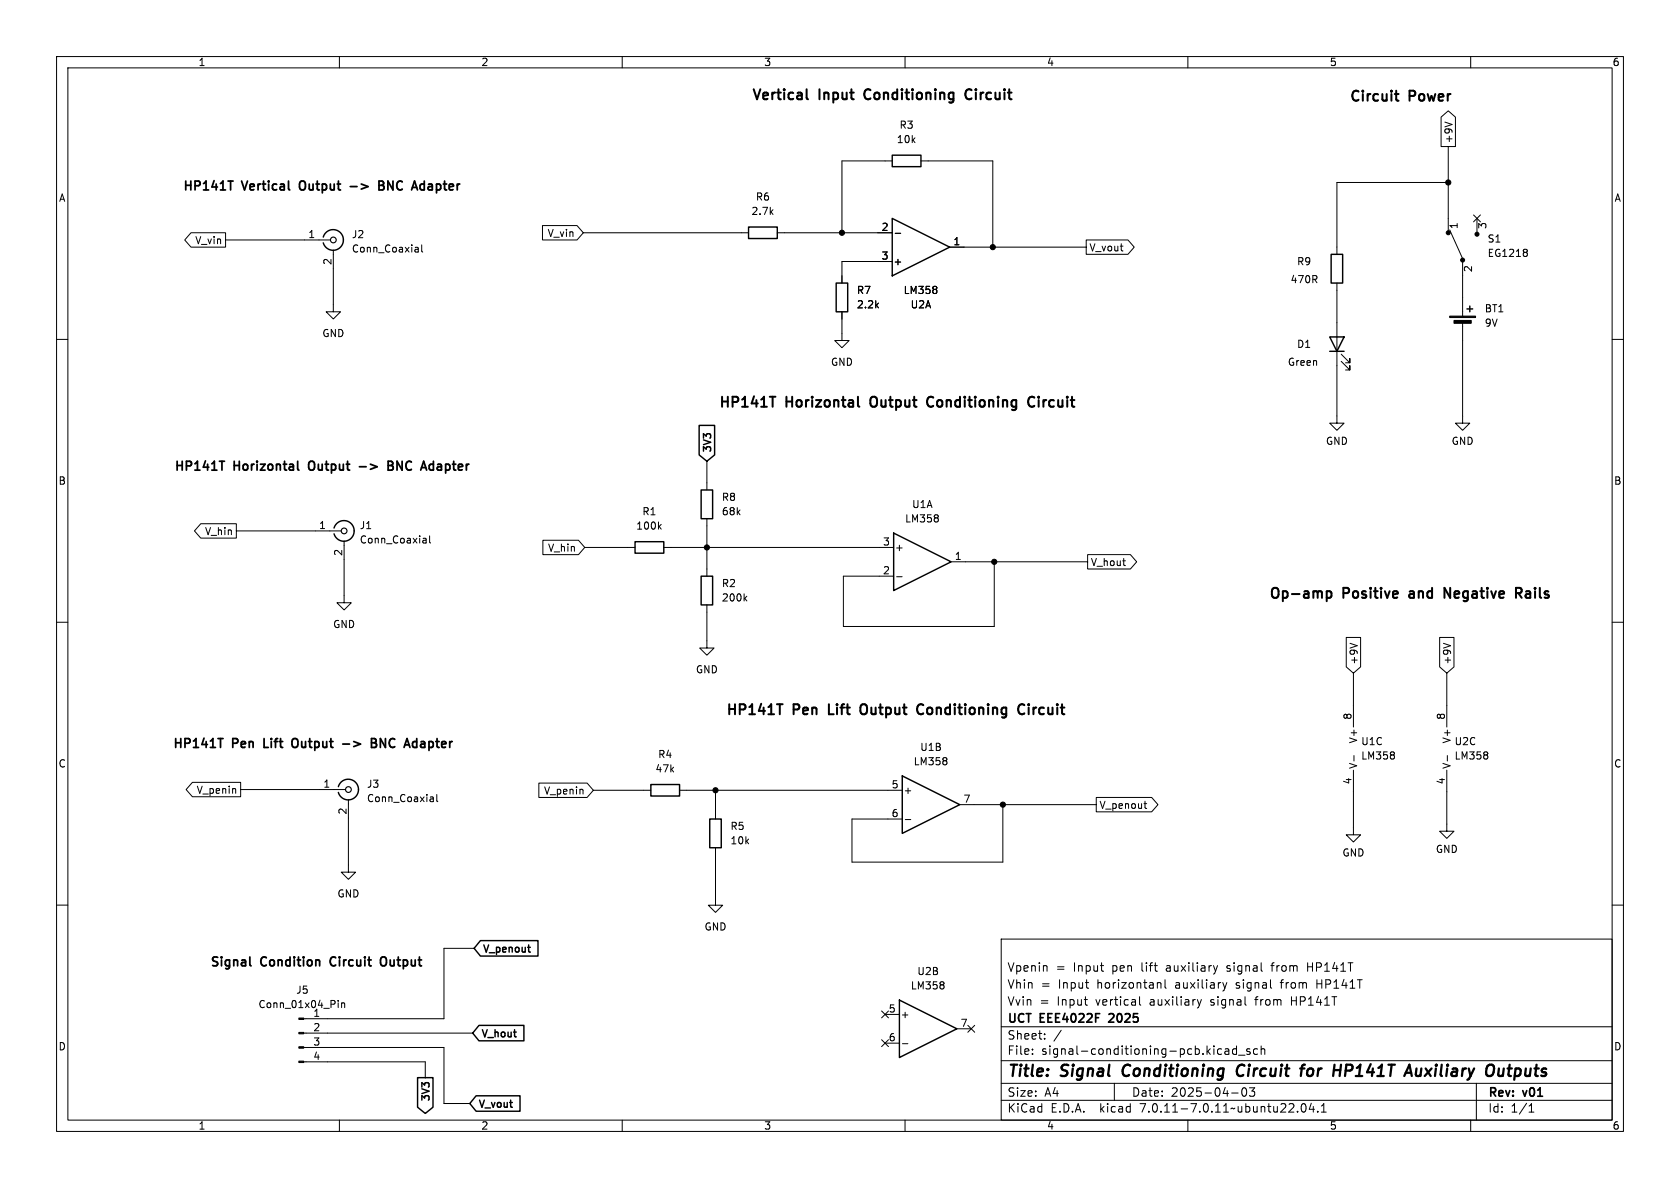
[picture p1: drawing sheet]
(kicad_sch (version 20230121) (generator eeschema)

 (paper "A4")

 (title_block
  (title "Signal Conditioning Circuit for HP141T Auxiliary Outputs")
  (date "2025-04-03")
  (rev "v01")
  (company "UCT EEE4022F 2025")
  (comment 1 "Vvin = Input vertical auxiliary signal from HP141T")
  (comment 2 "Vhin = Input horizontanl auxiliary signal from HP141T")
  (comment 3 "Vpenin = Input pen lift auxiliary signal from HP141T"))

 (lib_symbols
  (symbol "Amplifier_Operational:LM358" (pin_names (offset 0.127)) (in_bom yes) (on_board yes)
   (property "Reference" "U" (at 0 5.08 0) (effects (font (size 1.27 1.27)) (justify left)))
   (property "Value" "LM358" (at 0 -5.08 0) (effects (font (size 1.27 1.27)) (justify left)))
   (property "Footprint" "" (at 0 0 0) (effects (font (size 1.27 1.27)) hide))
   (property "Datasheet" "http://www.ti.com/lit/ds/symlink/lm2904-n.pdf" (at 0 0 0) (effects (font (size 1.27 1.27)) hide))
   (property "ki_locked" "" (at 0 0 0) (effects (font (size 1.27 1.27))))
   (symbol "LM358_1_1"
    (polyline (pts (xy -5.08 5.08) (xy 5.08 0) (xy -5.08 -5.08) (xy -5.08 5.08)) (stroke (width 0.254) (type default)) (fill (type background)))
    (pin output line (at 7.62 0 180) (length 2.54) (name "~" (effects (font (size 1.27 1.27)))) (number "1" (effects (font (size 1.27 1.27)))))
    (pin input line (at -7.62 -2.54 0) (length 2.54) (name "-" (effects (font (size 1.27 1.27)))) (number "2" (effects (font (size 1.27 1.27)))))
    (pin input line (at -7.62 2.54 0) (length 2.54) (name "+" (effects (font (size 1.27 1.27)))) (number "3" (effects (font (size 1.27 1.27))))))
   (symbol "LM358_2_1"
    (polyline (pts (xy -5.08 5.08) (xy 5.08 0) (xy -5.08 -5.08) (xy -5.08 5.08)) (stroke (width 0.254) (type default)) (fill (type background)))
    (pin input line (at -7.62 2.54 0) (length 2.54) (name "+" (effects (font (size 1.27 1.27)))) (number "5" (effects (font (size 1.27 1.27)))))
    (pin input line (at -7.62 -2.54 0) (length 2.54) (name "-" (effects (font (size 1.27 1.27)))) (number "6" (effects (font (size 1.27 1.27)))))
    (pin output line (at 7.62 0 180) (length 2.54) (name "~" (effects (font (size 1.27 1.27)))) (number "7" (effects (font (size 1.27 1.27))))))
   (symbol "LM358_3_1"
    (pin power_in line (at -2.54 -7.62 90) (length 3.81) (name "V-" (effects (font (size 1.27 1.27)))) (number "4" (effects (font (size 1.27 1.27)))))
    (pin power_in line (at -2.54 7.62 270) (length 3.81) (name "V+" (effects (font (size 1.27 1.27)))) (number "8" (effects (font (size 1.27 1.27)))))))
  (symbol "Connector:Conn_01x04_Pin" (pin_names (offset 1.016) hide) (in_bom yes) (on_board yes)
   (property "Reference" "J" (at 0 5.08 0) (effects (font (size 1.27 1.27))))
   (property "Value" "Conn_01x04_Pin" (at 0 -7.62 0) (effects (font (size 1.27 1.27))))
   (property "Footprint" "" (at 0 0 0) (effects (font (size 1.27 1.27)) hide))
   (property "Datasheet" "~" (at 0 0 0) (effects (font (size 1.27 1.27)) hide))
   (property "ki_locked" "" (at 0 0 0) (effects (font (size 1.27 1.27))))
   (symbol "Conn_01x04_Pin_1_1"
    (polyline (pts (xy 1.27 -5.08) (xy 0.8636 -5.08)) (stroke (width 0.1524) (type default)) (fill (type none)))
    (polyline (pts (xy 1.27 -2.54) (xy 0.8636 -2.54)) (stroke (width 0.1524) (type default)) (fill (type none)))
    (polyline (pts (xy 1.27 0) (xy 0.8636 0)) (stroke (width 0.1524) (type default)) (fill (type none)))
    (polyline (pts (xy 1.27 2.54) (xy 0.8636 2.54)) (stroke (width 0.1524) (type default)) (fill (type none)))
    (rectangle (start 0.8636 -4.953) (end 0 -5.207) (stroke (width 0.1524) (type default)) (fill (type outline)))
    (rectangle (start 0.8636 -2.413) (end 0 -2.667) (stroke (width 0.1524) (type default)) (fill (type outline)))
    (rectangle (start 0.8636 0.127) (end 0 -0.127) (stroke (width 0.1524) (type default)) (fill (type outline)))
    (rectangle (start 0.8636 2.667) (end 0 2.413) (stroke (width 0.1524) (type default)) (fill (type outline)))
    (pin passive line (at 5.08 2.54 180) (length 3.81) (name "Pin_1" (effects (font (size 1.27 1.27)))) (number "1" (effects (font (size 1.27 1.27)))))
    (pin passive line (at 5.08 0 180) (length 3.81) (name "Pin_2" (effects (font (size 1.27 1.27)))) (number "2" (effects (font (size 1.27 1.27)))))
    (pin passive line (at 5.08 -2.54 180) (length 3.81) (name "Pin_3" (effects (font (size 1.27 1.27)))) (number "3" (effects (font (size 1.27 1.27)))))
    (pin passive line (at 5.08 -5.08 180) (length 3.81) (name "Pin_4" (effects (font (size 1.27 1.27)))) (number "4" (effects (font (size 1.27 1.27)))))))
  (symbol "Connector:Conn_Coaxial" (pin_names (offset 1.016) hide) (in_bom yes) (on_board yes)
   (property "Reference" "J" (at 0.254 3.048 0) (effects (font (size 1.27 1.27))))
   (property "Value" "Conn_Coaxial" (at 2.921 0 90) (effects (font (size 1.27 1.27))))
   (property "Footprint" "" (at 0 0 0) (effects (font (size 1.27 1.27)) hide))
   (property "Datasheet" " ~" (at 0 0 0) (effects (font (size 1.27 1.27)) hide))
   (symbol "Conn_Coaxial_0_1"
    (arc (start -1.778 -0.508) (mid 0.2311 -1.8066) (end 1.778 0) (stroke (width 0.254) (type default)) (fill (type none)))
    (polyline (pts (xy -2.54 0) (xy -0.508 0)) (stroke (width 0) (type default)) (fill (type none)))
    (polyline (pts (xy 0 -2.54) (xy 0 -1.778)) (stroke (width 0) (type default)) (fill (type none)))
    (circle (center 0 0) (radius 0.508) (stroke (width 0.2032) (type default)) (fill (type none)))
    (arc (start 1.778 0) (mid 0.2099 1.8101) (end -1.778 0.508) (stroke (width 0.254) (type default)) (fill (type none))))
   (symbol "Conn_Coaxial_1_1"
    (pin passive line (at -5.08 0 0) (length 2.54) (name "In" (effects (font (size 1.27 1.27)))) (number "1" (effects (font (size 1.27 1.27)))))
    (pin passive line (at 0 -5.08 90) (length 2.54) (name "Ext" (effects (font (size 1.27 1.27)))) (number "2" (effects (font (size 1.27 1.27)))))))
  (symbol "Device:Battery_Cell" (pin_numbers hide) (pin_names (offset 0) hide) (in_bom yes) (on_board yes)
   (property "Reference" "BT" (at 2.54 2.54 0) (effects (font (size 1.27 1.27)) (justify left)))
   (property "Value" "Battery_Cell" (at 2.54 0 0) (effects (font (size 1.27 1.27)) (justify left)))
   (property "Footprint" "" (at 0 1.524 90) (effects (font (size 1.27 1.27)) hide))
   (property "Datasheet" "~" (at 0 1.524 90) (effects (font (size 1.27 1.27)) hide))
   (symbol "Battery_Cell_0_1"
    (rectangle (start -2.286 1.778) (end 2.286 1.524) (stroke (width 0) (type default)) (fill (type outline)))
    (rectangle (start -1.524 1.016) (end 1.524 0.508) (stroke (width 0) (type default)) (fill (type outline)))
    (polyline (pts (xy 0 0.762) (xy 0 0)) (stroke (width 0) (type default)) (fill (type none)))
    (polyline (pts (xy 0 1.778) (xy 0 2.54)) (stroke (width 0) (type default)) (fill (type none)))
    (polyline (pts (xy 0.762 3.048) (xy 1.778 3.048)) (stroke (width 0.254) (type default)) (fill (type none)))
    (polyline (pts (xy 1.27 3.556) (xy 1.27 2.54)) (stroke (width 0.254) (type default)) (fill (type none))))
   (symbol "Battery_Cell_1_1"
    (pin passive line (at 0 5.08 270) (length 2.54) (name "+" (effects (font (size 1.27 1.27)))) (number "1" (effects (font (size 1.27 1.27)))))
    (pin passive line (at 0 -2.54 90) (length 2.54) (name "-" (effects (font (size 1.27 1.27)))) (number "2" (effects (font (size 1.27 1.27)))))))
  (symbol "Device:LED" (pin_numbers hide) (pin_names (offset 1.016) hide) (in_bom yes) (on_board yes)
   (property "Reference" "D" (at 0 2.54 0) (effects (font (size 1.27 1.27))))
   (property "Value" "LED" (at 0 -2.54 0) (effects (font (size 1.27 1.27))))
   (property "Footprint" "" (at 0 0 0) (effects (font (size 1.27 1.27)) hide))
   (property "Datasheet" "~" (at 0 0 0) (effects (font (size 1.27 1.27)) hide))
   (symbol "LED_0_1"
    (polyline (pts (xy -1.27 -1.27) (xy -1.27 1.27)) (stroke (width 0.254) (type default)) (fill (type none)))
    (polyline (pts (xy -1.27 0) (xy 1.27 0)) (stroke (width 0) (type default)) (fill (type none)))
    (polyline (pts (xy 1.27 -1.27) (xy 1.27 1.27) (xy -1.27 0) (xy 1.27 -1.27)) (stroke (width 0.254) (type default)) (fill (type none)))
    (polyline (pts (xy -3.048 -0.762) (xy -4.572 -2.286) (xy -3.81 -2.286) (xy -4.572 -2.286) (xy -4.572 -1.524)) (stroke (width 0) (type default)) (fill (type none)))
    (polyline (pts (xy -1.778 -0.762) (xy -3.302 -2.286) (xy -2.54 -2.286) (xy -3.302 -2.286) (xy -3.302 -1.524)) (stroke (width 0) (type default)) (fill (type none))))
   (symbol "LED_1_1"
    (pin passive line (at -3.81 0 0) (length 2.54) (name "K" (effects (font (size 1.27 1.27)))) (number "1" (effects (font (size 1.27 1.27)))))
    (pin passive line (at 3.81 0 180) (length 2.54) (name "A" (effects (font (size 1.27 1.27)))) (number "2" (effects (font (size 1.27 1.27)))))))
  (symbol "Device:R" (pin_numbers hide) (pin_names (offset 0)) (in_bom yes) (on_board yes)
   (property "Reference" "R" (at 2.032 0 90) (effects (font (size 1.27 1.27))))
   (property "Value" "R" (at 0 0 90) (effects (font (size 1.27 1.27))))
   (property "Footprint" "" (at -1.778 0 90) (effects (font (size 1.27 1.27)) hide))
   (property "Datasheet" "~" (at 0 0 0) (effects (font (size 1.27 1.27)) hide))
   (symbol "R_0_1"
    (rectangle (start -1.016 -2.54) (end 1.016 2.54) (stroke (width 0.254) (type default)) (fill (type none))))
   (symbol "R_1_1"
    (pin passive line (at 0 3.81 270) (length 1.27) (name "~" (effects (font (size 1.27 1.27)))) (number "1" (effects (font (size 1.27 1.27)))))
    (pin passive line (at 0 -3.81 90) (length 1.27) (name "~" (effects (font (size 1.27 1.27)))) (number "2" (effects (font (size 1.27 1.27)))))))
  (symbol "dk_Slide-Switches:EG1218" (pin_names (offset 0)) (in_bom yes) (on_board yes)
   (property "Reference" "S" (at -3.81 2.286 0) (effects (font (size 1.27 1.27))))
   (property "Value" "EG1218" (at 0 -5.334 0) (effects (font (size 1.27 1.27))))
   (property "Footprint" "digikey-footprints:Switch_Slide_11.6x4mm_EG1218" (at 5.08 5.08 0) (effects (font (size 1.27 1.27)) (justify left) hide))
   (property "Datasheet" "http://spec_sheets.e-switch.com/specs/P040040.pdf" (at 5.08 7.62 0) (effects (font (size 1.524 1.524)) (justify left) hide))
   (property "Digi-Key_PN" "EG1903-ND" (at 5.08 10.16 0) (effects (font (size 1.524 1.524)) (justify left) hide))
   (property "MPN" "EG1218" (at 5.08 12.7 0) (effects (font (size 1.524 1.524)) (justify left) hide))
   (property "Category" "Switches" (at 5.08 15.24 0) (effects (font (size 1.524 1.524)) (justify left) hide))
   (property "Family" "Slide Switches" (at 5.08 17.78 0) (effects (font (size 1.524 1.524)) (justify left) hide))
   (property "DK_Datasheet_Link" "http://spec_sheets.e-switch.com/specs/P040040.pdf" (at 5.08 20.32 0) (effects (font (size 1.524 1.524)) (justify left) hide))
   (property "DK_Detail_Page" "/product-detail/en/e-switch/EG1218/EG1903-ND/101726" (at 5.08 22.86 0) (effects (font (size 1.524 1.524)) (justify left) hide))
   (property "Description" "SWITCH SLIDE SPDT 200MA 30V" (at 5.08 25.4 0) (effects (font (size 1.524 1.524)) (justify left) hide))
   (property "Manufacturer" "E-Switch" (at 5.08 27.94 0) (effects (font (size 1.524 1.524)) (justify left) hide))
   (property "Status" "Active" (at 5.08 30.48 0) (effects (font (size 1.524 1.524)) (justify left) hide))
   (symbol "EG1218_0_1"
    (circle (center -2.286 0) (radius 0.3556) (stroke (width 0) (type solid)) (fill (type outline)))
    (polyline (pts (xy -2.032 0) (xy 3.048 2.286)) (stroke (width 0) (type solid)) (fill (type none)))
    (circle (center 2.286 -2.54) (radius 0.3556) (stroke (width 0) (type solid)) (fill (type outline)))
    (circle (center 2.54 2.54) (radius 0.3556) (stroke (width 0) (type solid)) (fill (type outline))))
   (symbol "EG1218_1_1"
    (pin passive line (at 5.08 2.54 180) (length 2.54) (name "~" (effects (font (size 1.27 1.27)))) (number "1" (effects (font (size 1.27 1.27)))))
    (pin passive line (at -5.08 0 0) (length 2.54) (name "~" (effects (font (size 1.27 1.27)))) (number "2" (effects (font (size 1.27 1.27)))))
    (pin passive line (at 5.08 -2.54 180) (length 2.54) (name "~" (effects (font (size 1.27 1.27)))) (number "3" (effects (font (size 1.27 1.27)))))))
  (symbol "power:GND" (power) (pin_names (offset 0)) (in_bom yes) (on_board yes)
   (property "Reference" "#PWR" (at 0 -6.35 0) (effects (font (size 1.27 1.27)) hide))
   (property "Value" "GND" (at 0 -3.81 0) (effects (font (size 1.27 1.27))))
   (property "Footprint" "" (at 0 0 0) (effects (font (size 1.27 1.27)) hide))
   (property "Datasheet" "" (at 0 0 0) (effects (font (size 1.27 1.27)) hide))
   (symbol "GND_0_1"
    (polyline (pts (xy 0 0) (xy 0 -1.27) (xy 1.27 -1.27) (xy 0 -2.54) (xy -1.27 -1.27) (xy 0 -1.27)) (stroke (width 0) (type default)) (fill (type none))))
   (symbol "GND_1_1"
    (pin power_in line (at 0 0 270) (length 0) hide (name "GND" (effects (font (size 1.27 1.27)))) (number "1" (effects (font (size 1.27 1.27))))))))

 (junction (at 175.768 99.314) (diameter 0) (color 0 0 0 0))
 (junction (at 177.292 142.24) (diameter 0) (color 0 0 0 0))
 (junction (at 148.844 41.148) (diameter 0) (color 0 0 0 0))
 (junction (at 256.032 32.258) (diameter 0) (color 0 0 0 0))
 (junction (at 124.968 96.774) (diameter 0) (color 0 0 0 0))
 (junction (at 126.492 139.7) (diameter 0) (color 0 0 0 0))
 (junction (at 175.514 43.688) (diameter 0) (color 0 0 0 0))

 (no_connect (at 156.464 179.324))
 (no_connect (at 156.464 184.404))
 (no_connect (at 261.112 38.608))
 (no_connect (at 171.704 181.864))

 (wire (pts (xy 236.347 32.258) (xy 256.032 32.258)) (stroke (width 0) (type default)))
 (wire (pts (xy 236.347 57.023) (xy 236.347 51.308)) (stroke (width 0) (type default)))
 (wire (pts (xy 236.347 32.258) (xy 236.347 43.688)) (stroke (width 0) (type default)))
 (wire (pts (xy 156.972 144.78) (xy 150.622 144.78)) (stroke (width 0) (type default)))
 (wire (pts (xy 58.928 47.498) (xy 58.928 53.848)) (stroke (width 0) (type default)))
 (wire (pts (xy 126.492 139.7) (xy 156.972 139.7)) (stroke (width 0) (type default)))
 (wire (pts (xy 155.448 101.854) (xy 149.098 101.854)) (stroke (width 0) (type default)))
 (wire (pts (xy 124.968 92.964) (xy 124.968 96.774)) (stroke (width 0) (type default)))
 (wire (pts (xy 78.486 185.166) (xy 57.912 185.166)) (stroke (width 0) (type default)))
 (wire (pts (xy 170.434 43.688) (xy 175.514 43.688)) (stroke (width 0) (type default)))
 (wire (pts (xy 150.622 144.78) (xy 150.622 152.4)) (stroke (width 0) (type default)))
 (wire (pts (xy 239.268 139.954) (xy 239.268 146.304)) (stroke (width 0) (type default)))
 (wire (pts (xy 103.124 41.148) (xy 131.064 41.148)) (stroke (width 0) (type default)))
 (wire (pts (xy 149.098 101.854) (xy 149.098 110.744)) (stroke (width 0) (type default)))
 (wire (pts (xy 155.194 46.228) (xy 148.844 46.228)) (stroke (width 0) (type default)))
 (wire (pts (xy 175.514 28.448) (xy 175.514 43.688)) (stroke (width 0) (type default)))
 (wire (pts (xy 150.622 152.4) (xy 177.292 152.4)) (stroke (width 0) (type default)))
 (wire (pts (xy 124.968 81.534) (xy 124.968 85.344)) (stroke (width 0) (type default)))
 (wire (pts (xy 124.968 96.774) (xy 124.968 100.584)) (stroke (width 0) (type default)))
 (wire (pts (xy 256.032 32.258) (xy 256.032 38.608)) (stroke (width 0) (type default)))
 (wire (pts (xy 121.412 139.7) (xy 126.492 139.7)) (stroke (width 0) (type default)))
 (wire (pts (xy 256.032 25.908) (xy 256.032 32.258)) (stroke (width 0) (type default)))
 (wire (pts (xy 255.778 118.999) (xy 255.778 124.714)) (stroke (width 0) (type default)))
 (wire (pts (xy 236.347 73.533) (xy 236.347 64.643)) (stroke (width 0) (type default)))
 (wire (pts (xy 177.292 142.24) (xy 193.802 142.24)) (stroke (width 0) (type default)))
 (wire (pts (xy 258.572 60.198) (xy 258.572 73.533)) (stroke (width 0) (type default)))
 (wire (pts (xy 156.464 28.448) (xy 148.844 28.448)) (stroke (width 0) (type default)))
 (wire (pts (xy 57.912 180.086) (xy 78.486 180.086)) (stroke (width 0) (type default)))
 (wire (pts (xy 255.778 139.954) (xy 255.778 145.669)) (stroke (width 0) (type default)))
 (wire (pts (xy 175.768 99.314) (xy 192.278 99.314)) (stroke (width 0) (type default)))
 (wire (pts (xy 83.058 195.072) (xy 78.486 195.072)) (stroke (width 0) (type default)))
 (wire (pts (xy 57.912 187.706) (xy 75.184 187.706)) (stroke (width 0) (type default)))
 (wire (pts (xy 126.492 151.13) (xy 126.492 158.75)) (stroke (width 0) (type default)))
 (wire (pts (xy 148.844 41.148) (xy 155.194 41.148)) (stroke (width 0) (type default)))
 (wire (pts (xy 148.844 56.388) (xy 148.844 58.928)) (stroke (width 0) (type default)))
 (wire (pts (xy 170.688 99.314) (xy 175.768 99.314)) (stroke (width 0) (type default)))
 (wire (pts (xy 148.844 28.448) (xy 148.844 41.148)) (stroke (width 0) (type default)))
 (wire (pts (xy 124.968 108.204) (xy 124.968 113.284)) (stroke (width 0) (type default)))
 (wire (pts (xy 164.084 28.448) (xy 175.514 28.448)) (stroke (width 0) (type default)))
 (wire (pts (xy 61.595 144.653) (xy 61.595 152.908)) (stroke (width 0) (type default)))
 (wire (pts (xy 118.618 96.774) (xy 124.968 96.774)) (stroke (width 0) (type default)))
 (wire (pts (xy 57.912 182.626) (xy 83.566 182.626)) (stroke (width 0) (type default)))
 (wire (pts (xy 78.486 180.086) (xy 78.486 167.64)) (stroke (width 0) (type default)))
 (wire (pts (xy 138.684 41.148) (xy 148.844 41.148)) (stroke (width 0) (type default)))
 (wire (pts (xy 75.184 187.706) (xy 75.184 190.5)) (stroke (width 0) (type default)))
 (wire (pts (xy 104.902 139.7) (xy 113.792 139.7)) (stroke (width 0) (type default)))
 (wire (pts (xy 42.545 139.573) (xy 56.515 139.573)) (stroke (width 0) (type default)))
 (wire (pts (xy 175.514 43.688) (xy 192.024 43.688)) (stroke (width 0) (type default)))
 (wire (pts (xy 149.098 110.744) (xy 175.768 110.744)) (stroke (width 0) (type default)))
 (wire (pts (xy 78.486 167.64) (xy 83.82 167.64)) (stroke (width 0) (type default)))
 (wire (pts (xy 39.878 42.418) (xy 53.848 42.418)) (stroke (width 0) (type default)))
 (wire (pts (xy 148.844 46.228) (xy 148.844 48.768)) (stroke (width 0) (type default)))
 (wire (pts (xy 239.268 118.999) (xy 239.268 124.714)) (stroke (width 0) (type default)))
 (wire (pts (xy 41.783 93.853) (xy 55.753 93.853)) (stroke (width 0) (type default)))
 (wire (pts (xy 126.492 139.7) (xy 126.492 143.51)) (stroke (width 0) (type default)))
 (wire (pts (xy 60.833 98.933) (xy 60.833 105.283)) (stroke (width 0) (type default)))
 (wire (pts (xy 172.212 142.24) (xy 177.292 142.24)) (stroke (width 0) (type default)))
 (wire (pts (xy 78.486 195.072) (xy 78.486 185.166)) (stroke (width 0) (type default)))
 (wire (pts (xy 103.378 96.774) (xy 110.998 96.774)) (stroke (width 0) (type default)))
 (wire (pts (xy 177.292 142.24) (xy 177.292 152.4)) (stroke (width 0) (type default)))
 (wire (pts (xy 175.768 110.744) (xy 175.768 99.314)) (stroke (width 0) (type default)))
 (wire (pts (xy 258.572 48.768) (xy 258.572 52.578)) (stroke (width 0) (type default)))
 (wire (pts (xy 124.968 96.774) (xy 155.448 96.774)) (stroke (width 0) (type default)))

 (text "HP141T Vertical Output -> BNC Adapter" (at 32.258 34.036 0) (effects (font (size 1.57 1.57) bold) (justify left bottom)))
 (text "Vertical Input Conditioning Circuit" (at 132.842 18.034 0) (effects (font (size 1.77 1.77) (thickness 0.354) bold) (justify left bottom)))
 (text "HP141T Horizontal Output -> BNC Adapter" (at 30.734 83.566 0) (effects (font (size 1.57 1.57) bold) (justify left bottom)))
 (text "HP141T Pen Lift Output Conditioning Circuit" (at 128.27 126.746 0) (effects (font (size 1.77 1.77) bold) (justify left bottom)))
 (text "Circuit Power" (at 238.506 18.288 0) (effects (font (size 1.77 1.77) bold) (justify left bottom)))
 (text "HP141T Horizontal Output Conditioning Circuit" (at 127 72.39 0) (effects (font (size 1.77 1.77) bold) (justify left bottom)))
 (text "HP141T Pen Lift Output -> BNC Adapter" (at 30.48 132.588 0) (effects (font (size 1.57 1.57) bold) (justify left bottom)))
 (text "Signal Condition Circuit Output" (at 37.084 171.196 0) (effects (font (size 1.57 1.57) bold) (justify left bottom)))
 (text "Op-amp Positive and Negative Rails" (at 224.282 106.172 0) (effects (font (size 1.77 1.77) bold) (justify left bottom)))

 (global_label "+9V" (shape input) (at 239.268 118.999 90) (fields_autoplaced) (effects (font (size 1.27 1.27)) (justify left))
  (property "Intersheetrefs" "${INTERSHEET_REFS}" (at 239.268 112.1433 90) (effects (font (size 1.27 1.27)) (justify left) hide)))
 (global_label "V_vout" (shape input) (at 83.058 195.072 0) (fields_autoplaced) (effects (font (size 1.27 1.27) bold) (justify left))
  (property "Intersheetrefs" "${INTERSHEET_REFS}" (at 92.5667 195.072 0) (effects (font (size 1.27 1.27)) (justify left) hide)))
 (global_label "V_vin" (shape input) (at 103.124 41.148 180) (fields_autoplaced) (effects (font (size 1.27 1.27)) (justify right))
  (property "Intersheetrefs" "${INTERSHEET_REFS}" (at 95.3612 41.148 0) (effects (font (size 1.27 1.27)) (justify right) hide)))
 (global_label "V_penout" (shape output) (at 193.802 142.24 0) (fields_autoplaced) (effects (font (size 1.27 1.27)) (justify left))
  (property "Intersheetrefs" "${INTERSHEET_REFS}" (at 205.2537 142.24 0) (effects (font (size 1.27 1.27)) (justify left) hide)))
 (global_label "+9V" (shape output) (at 256.032 25.908 90) (fields_autoplaced) (effects (font (size 1.27 1.27)) (justify left))
  (property "Intersheetrefs" "${INTERSHEET_REFS}" (at 256.032 19.0523 90) (effects (font (size 1.27 1.27)) (justify left) hide)))
 (global_label "V_hin" (shape input) (at 103.378 96.774 180) (fields_autoplaced) (effects (font (size 1.27 1.27)) (justify right))
  (property "Intersheetrefs" "${INTERSHEET_REFS}" (at 95.4338 96.774 0) (effects (font (size 1.27 1.27)) (justify right) hide)))
 (global_label "3V3" (shape input) (at 124.968 81.534 90) (fields_autoplaced) (effects (font (size 1.27 1.27) bold) (justify left))
  (property "Intersheetrefs" "${INTERSHEET_REFS}" (at 124.968 74.5652 90) (effects (font (size 1.27 1.27)) (justify left) hide)))
 (global_label "V_penin" (shape output) (at 42.545 139.573 180) (fields_autoplaced) (effects (font (size 1.27 1.27)) (justify right))
  (property "Intersheetrefs" "${INTERSHEET_REFS}" (at 32.3632 139.573 0) (effects (font (size 1.27 1.27)) (justify right) hide)))
 (global_label "V_vout" (shape output) (at 192.024 43.688 0) (fields_autoplaced) (effects (font (size 1.27 1.27)) (justify left))
  (property "Intersheetrefs" "${INTERSHEET_REFS}" (at 201.0567 43.688 0) (effects (font (size 1.27 1.27)) (justify left) hide)))
 (global_label "V_hout" (shape output) (at 192.278 99.314 0) (fields_autoplaced) (effects (font (size 1.27 1.27)) (justify left))
  (property "Intersheetrefs" "${INTERSHEET_REFS}" (at 201.4921 99.314 0) (effects (font (size 1.27 1.27)) (justify left) hide)))
 (global_label "V_vin" (shape output) (at 39.878 42.418 180) (fields_autoplaced) (effects (font (size 1.27 1.27)) (justify right))
  (property "Intersheetrefs" "${INTERSHEET_REFS}" (at 32.1152 42.418 0) (effects (font (size 1.27 1.27)) (justify right) hide)))
 (global_label "V_penin" (shape input) (at 104.902 139.7 180) (fields_autoplaced) (effects (font (size 1.27 1.27)) (justify right))
  (property "Intersheetrefs" "${INTERSHEET_REFS}" (at 94.7202 139.7 0) (effects (font (size 1.27 1.27)) (justify right) hide)))
 (global_label "3V3" (shape output) (at 75.184 190.5 270) (fields_autoplaced) (effects (font (size 1.27 1.27) bold) (justify right))
  (property "Intersheetrefs" "${INTERSHEET_REFS}" (at 75.184 197.4688 90) (effects (font (size 1.27 1.27)) (justify right) hide)))
 (global_label "V_hin" (shape output) (at 41.783 93.853 180) (fields_autoplaced) (effects (font (size 1.27 1.27)) (justify right))
  (property "Intersheetrefs" "${INTERSHEET_REFS}" (at 33.8388 93.853 0) (effects (font (size 1.27 1.27)) (justify right) hide)))
 (global_label "V_hout" (shape input) (at 83.566 182.626 0) (fields_autoplaced) (effects (font (size 1.27 1.27) bold) (justify left))
  (property "Intersheetrefs" "${INTERSHEET_REFS}" (at 93.2561 182.626 0) (effects (font (size 1.27 1.27)) (justify left) hide)))
 (global_label "V_penout" (shape input) (at 83.82 167.64 0) (fields_autoplaced) (effects (font (size 1.27 1.27) bold) (justify left))
  (property "Intersheetrefs" "${INTERSHEET_REFS}" (at 95.7477 167.64 0) (effects (font (size 1.27 1.27)) (justify left) hide)))
 (global_label "+9V" (shape input) (at 255.778 118.999 90) (fields_autoplaced) (effects (font (size 1.27 1.27)) (justify left))
  (property "Intersheetrefs" "${INTERSHEET_REFS}" (at 255.778 112.1433 90) (effects (font (size 1.27 1.27)) (justify left) hide)))

 (symbol (lib_id "Device:R") (at 126.492 147.32 0) (unit 1) (in_bom yes) (on_board yes) (dnp no) (fields_autoplaced)
  (property "Reference" "R5" (at 129.032 146.05 0) (effects (font (size 1.27 1.27)) (justify left)))
  (property "Value" "10k" (at 129.032 148.59 0) (effects (font (size 1.27 1.27)) (justify left)))
  (property "Footprint" "Resistor_THT:R_Axial_DIN0207_L6.3mm_D2.5mm_P7.62mm_Horizontal" (at 124.714 147.32 90) (effects (font (size 1.27 1.27)) hide))
  (property "Datasheet" "~" (at 126.492 147.32 0) (effects (font (size 1.27 1.27)) hide)) (pin "1") (pin "2"))

 (symbol (lib_id "Device:R") (at 124.968 104.394 0) (unit 1) (in_bom yes) (on_board yes) (dnp no) (fields_autoplaced)
  (property "Reference" "R2" (at 127.508 103.124 0) (effects (font (size 1.27 1.27)) (justify left)))
  (property "Value" "200k" (at 127.508 105.664 0) (effects (font (size 1.27 1.27)) (justify left)))
  (property "Footprint" "Resistor_THT:R_Axial_DIN0207_L6.3mm_D2.5mm_P7.62mm_Horizontal" (at 123.19 104.394 90) (effects (font (size 1.27 1.27)) hide))
  (property "Datasheet" "~" (at 124.968 104.394 0) (effects (font (size 1.27 1.27)) hide)) (pin "1") (pin "2"))

 (symbol (lib_id "Amplifier_Operational:LM358") (at 258.318 132.334 0) (unit 3) (in_bom yes) (on_board yes) (dnp no) (fields_autoplaced)
  (property "Reference" "U2" (at 257.048 131.064 0) (effects (font (size 1.27 1.27)) (justify left)))
  (property "Value" "LM358" (at 257.048 133.604 0) (effects (font (size 1.27 1.27)) (justify left)))
  (property "Footprint" "Package_DIP:DIP-8_W7.62mm" (at 258.318 132.334 0) (effects (font (size 1.27 1.27)) hide))
  (property "Datasheet" "http://www.ti.com/lit/ds/symlink/lm2904-n.pdf" (at 258.318 132.334 0) (effects (font (size 1.27 1.27)) hide)) (pin "6") (pin "4") (pin "8") (pin "1") (pin "5") (pin "3") (pin "2") (pin "7"))

 (symbol (lib_id "Device:R") (at 148.844 52.578 0) (unit 1) (in_bom yes) (on_board yes) (dnp no) (fields_autoplaced)
  (property "Reference" "R7" (at 151.384 51.308 0) (effects (font (size 1.27 1.27)) (justify left)))
  (property "Value" "2.2k" (at 151.384 53.848 0) (effects (font (size 1.27 1.27)) (justify left)))
  (property "Footprint" "Resistor_THT:R_Axial_DIN0207_L6.3mm_D2.5mm_P7.62mm_Horizontal" (at 147.066 52.578 90) (effects (font (size 1.27 1.27)) hide))
  (property "Datasheet" "~" (at 148.844 52.578 0) (effects (font (size 1.27 1.27)) hide)) (pin "1") (pin "2"))

 (symbol (lib_id "Amplifier_Operational:LM358") (at 164.592 142.24 0) (unit 2) (in_bom yes) (on_board yes) (dnp no)
  (property "Reference" "U1" (at 164.592 132.08 0) (effects (font (size 1.27 1.27))))
  (property "Value" "LM358" (at 164.592 134.62 0) (effects (font (size 1.27 1.27))))
  (property "Footprint" "Package_DIP:DIP-8_W7.62mm" (at 164.592 142.24 0) (effects (font (size 1.27 1.27)) hide))
  (property "Datasheet" "http://www.ti.com/lit/ds/symlink/lm2904-n.pdf" (at 164.592 142.24 0) (effects (font (size 1.27 1.27)) hide)) (pin "4") (pin "2") (pin "7") (pin "8") (pin "1") (pin "3") (pin "6") (pin "5"))

 (symbol (lib_id "Device:R") (at 124.968 89.154 0) (unit 1) (in_bom yes) (on_board yes) (dnp no) (fields_autoplaced)
  (property "Reference" "R8" (at 127.508 87.884 0) (effects (font (size 1.27 1.27)) (justify left)))
  (property "Value" "68k" (at 127.508 90.424 0) (effects (font (size 1.27 1.27)) (justify left)))
  (property "Footprint" "Resistor_THT:R_Axial_DIN0207_L6.3mm_D2.5mm_P7.62mm_Horizontal" (at 123.19 89.154 90) (effects (font (size 1.27 1.27)) hide))
  (property "Datasheet" "~" (at 124.968 89.154 0) (effects (font (size 1.27 1.27)) hide)) (pin "1") (pin "2"))

 (symbol (lib_id "Amplifier_Operational:LM358") (at 164.084 181.864 0) (unit 2) (in_bom yes) (on_board yes) (dnp no) (fields_autoplaced)
  (property "Reference" "U2" (at 164.084 171.704 0) (effects (font (size 1.27 1.27))))
  (property "Value" "LM358" (at 164.084 174.244 0) (effects (font (size 1.27 1.27))))
  (property "Footprint" "Package_DIP:DIP-8_W7.62mm" (at 164.084 181.864 0) (effects (font (size 1.27 1.27)) hide))
  (property "Datasheet" "http://www.ti.com/lit/ds/symlink/lm2904-n.pdf" (at 164.084 181.864 0) (effects (font (size 1.27 1.27)) hide)) (pin "6") (pin "4") (pin "8") (pin "1") (pin "5") (pin "3") (pin "2") (pin "7"))

 (symbol (lib_id "Device:R") (at 134.874 41.148 90) (unit 1) (in_bom yes) (on_board yes) (dnp no) (fields_autoplaced)
  (property "Reference" "R6" (at 134.874 34.798 90) (effects (font (size 1.27 1.27))))
  (property "Value" "2.7k" (at 134.874 37.338 90) (effects (font (size 1.27 1.27))))
  (property "Footprint" "Resistor_THT:R_Axial_DIN0207_L6.3mm_D2.5mm_P7.62mm_Horizontal" (at 134.874 42.926 90) (effects (font (size 1.27 1.27)) hide))
  (property "Datasheet" "~" (at 134.874 41.148 0) (effects (font (size 1.27 1.27)) hide)) (pin "1") (pin "2"))

 (symbol (lib_id "power:GND") (at 124.968 113.284 0) (unit 1) (in_bom yes) (on_board yes) (dnp no) (fields_autoplaced)
  (property "Reference" "#PWR02" (at 124.968 119.634 0) (effects (font (size 1.27 1.27)) hide))
  (property "Value" "GND" (at 124.968 118.364 0) (effects (font (size 1.27 1.27))))
  (property "Footprint" "" (at 124.968 113.284 0) (effects (font (size 1.27 1.27)) hide))
  (property "Datasheet" "" (at 124.968 113.284 0) (effects (font (size 1.27 1.27)) hide)) (pin "1"))

 (symbol (lib_id "Device:Battery_Cell") (at 258.572 57.658 0) (unit 1) (in_bom yes) (on_board yes) (dnp no) (fields_autoplaced)
  (property "Reference" "BT1" (at 262.382 54.5465 0) (effects (font (size 1.27 1.27)) (justify left)))
  (property "Value" "9V" (at 262.382 57.0865 0) (effects (font (size 1.27 1.27)) (justify left)))
  (property "Footprint" "Battery:BatteryHolder_MPD_BA9VPC_1xPP3" (at 258.572 56.134 90) (effects (font (size 1.27 1.27)) hide))
  (property "Datasheet" "~" (at 258.572 56.134 90) (effects (font (size 1.27 1.27)) hide)) (pin "1") (pin "2"))

 (symbol (lib_id "power:GND") (at 148.844 58.928 0) (unit 1) (in_bom yes) (on_board yes) (dnp no) (fields_autoplaced)
  (property "Reference" "#PWR01" (at 148.844 65.278 0) (effects (font (size 1.27 1.27)) hide))
  (property "Value" "GND" (at 148.844 64.008 0) (effects (font (size 1.27 1.27))))
  (property "Footprint" "" (at 148.844 58.928 0) (effects (font (size 1.27 1.27)) hide))
  (property "Datasheet" "" (at 148.844 58.928 0) (effects (font (size 1.27 1.27)) hide)) (pin "1"))

 (symbol (lib_id "Device:R") (at 114.808 96.774 90) (unit 1) (in_bom yes) (on_board yes) (dnp no) (fields_autoplaced)
  (property "Reference" "R1" (at 114.808 90.424 90) (effects (font (size 1.27 1.27))))
  (property "Value" "100k" (at 114.808 92.964 90) (effects (font (size 1.27 1.27))))
  (property "Footprint" "Resistor_THT:R_Axial_DIN0207_L6.3mm_D2.5mm_P7.62mm_Horizontal" (at 114.808 98.552 90) (effects (font (size 1.27 1.27)) hide))
  (property "Datasheet" "~" (at 114.808 96.774 0) (effects (font (size 1.27 1.27)) hide)) (pin "2") (pin "1"))

 (symbol (lib_id "Connector:Conn_Coaxial") (at 60.833 93.853 0) (unit 1) (in_bom yes) (on_board yes) (dnp no) (fields_autoplaced)
  (property "Reference" "J1" (at 63.5 92.8762 0) (effects (font (size 1.27 1.27)) (justify left)))
  (property "Value" "Conn_Coaxial" (at 63.5 95.4162 0) (effects (font (size 1.27 1.27)) (justify left)))
  (property "Footprint" "Connector_Coaxial:BNC_Amphenol_B6252HB-NPP3G-50_Horizontal" (at 60.833 93.853 0) (effects (font (size 1.27 1.27)) hide))
  (property "Datasheet" " ~" (at 60.833 93.853 0) (effects (font (size 1.27 1.27)) hide)) (pin "2") (pin "1"))

 (symbol (lib_id "Amplifier_Operational:LM358") (at 162.814 43.688 0) (mirror x) (unit 1) (in_bom yes) (on_board yes) (dnp no)
  (property "Reference" "U2" (at 162.814 53.848 0) (effects (font (size 1.27 1.27))))
  (property "Value" "LM358" (at 162.814 51.308 0) (effects (font (size 1.27 1.27))))
  (property "Footprint" "Package_DIP:DIP-8_W7.62mm" (at 162.814 43.688 0) (effects (font (size 1.27 1.27)) hide))
  (property "Datasheet" "http://www.ti.com/lit/ds/symlink/lm2904-n.pdf" (at 162.814 43.688 0) (effects (font (size 1.27 1.27)) hide)) (pin "6") (pin "4") (pin "8") (pin "1") (pin "5") (pin "3") (pin "2") (pin "7"))

 (symbol (lib_id "power:GND") (at 60.833 105.283 0) (unit 1) (in_bom yes) (on_board yes) (dnp no) (fields_autoplaced)
  (property "Reference" "#PWR06" (at 60.833 111.633 0) (effects (font (size 1.27 1.27)) hide))
  (property "Value" "GND" (at 60.833 110.363 0) (effects (font (size 1.27 1.27))))
  (property "Footprint" "" (at 60.833 105.283 0) (effects (font (size 1.27 1.27)) hide))
  (property "Datasheet" "" (at 60.833 105.283 0) (effects (font (size 1.27 1.27)) hide)) (pin "1"))

 (symbol (lib_id "Connector:Conn_01x04_Pin") (at 52.832 182.626 0) (unit 1) (in_bom yes) (on_board yes) (dnp no) (fields_autoplaced)
  (property "Reference" "J5" (at 53.467 175.006 0) (effects (font (size 1.27 1.27))))
  (property "Value" "Conn_01x04_Pin" (at 53.467 177.546 0) (effects (font (size 1.27 1.27))))
  (property "Footprint" "Connector_JST:JST_EH_B4B-EH-A_1x04_P2.50mm_Vertical" (at 52.832 182.626 0) (effects (font (size 1.27 1.27)) hide))
  (property "Datasheet" "~" (at 52.832 182.626 0) (effects (font (size 1.27 1.27)) hide)) (pin "1") (pin "4") (pin "3") (pin "2"))

 (symbol (lib_id "Connector:Conn_Coaxial") (at 61.595 139.573 0) (unit 1) (in_bom yes) (on_board yes) (dnp no) (fields_autoplaced)
  (property "Reference" "J3" (at 64.77 138.5962 0) (effects (font (size 1.27 1.27)) (justify left)))
  (property "Value" "Conn_Coaxial" (at 64.77 141.1362 0) (effects (font (size 1.27 1.27)) (justify left)))
  (property "Footprint" "Connector_Coaxial:BNC_Amphenol_B6252HB-NPP3G-50_Horizontal" (at 61.595 139.573 0) (effects (font (size 1.27 1.27)) hide))
  (property "Datasheet" " ~" (at 61.595 139.573 0) (effects (font (size 1.27 1.27)) hide)) (pin "2") (pin "1"))

 (symbol (lib_id "Connector:Conn_Coaxial") (at 58.928 42.418 0) (unit 1) (in_bom yes) (on_board yes) (dnp no) (fields_autoplaced)
  (property "Reference" "J2" (at 62.103 41.4412 0) (effects (font (size 1.27 1.27)) (justify left)))
  (property "Value" "Conn_Coaxial" (at 62.103 43.9812 0) (effects (font (size 1.27 1.27)) (justify left)))
  (property "Footprint" "Connector_Coaxial:BNC_Amphenol_B6252HB-NPP3G-50_Horizontal" (at 58.928 42.418 0) (effects (font (size 1.27 1.27)) hide))
  (property "Datasheet" " ~" (at 58.928 42.418 0) (effects (font (size 1.27 1.27)) hide)) (pin "2") (pin "1"))

 (symbol (lib_id "dk_Slide-Switches:EG1218") (at 258.572 43.688 90) (unit 1) (in_bom yes) (on_board yes) (dnp no) (fields_autoplaced)
  (property "Reference" "S1" (at 262.89 42.2148 90) (effects (font (size 1.27 1.27)) (justify right)))
  (property "Value" "EG1218" (at 262.89 44.7548 90) (effects (font (size 1.27 1.27)) (justify right)))
  (property "Footprint" "digikey-footprints:Switch_Slide_11.6x4mm_EG1218" (at 253.492 38.608 0) (effects (font (size 1.27 1.27)) (justify left) hide))
  (property "Datasheet" "http://spec_sheets.e-switch.com/specs/P040040.pdf" (at 250.952 38.608 0) (effects (font (size 1.524 1.524)) (justify left) hide))
  (property "Digi-Key_PN" "EG1903-ND" (at 248.412 38.608 0) (effects (font (size 1.524 1.524)) (justify left) hide))
  (property "MPN" "EG1218" (at 245.872 38.608 0) (effects (font (size 1.524 1.524)) (justify left) hide))
  (property "Category" "Switches" (at 243.332 38.608 0) (effects (font (size 1.524 1.524)) (justify left) hide))
  (property "Family" "Slide Switches" (at 240.792 38.608 0) (effects (font (size 1.524 1.524)) (justify left) hide))
  (property "DK_Datasheet_Link" "http://spec_sheets.e-switch.com/specs/P040040.pdf" (at 238.252 38.608 0) (effects (font (size 1.524 1.524)) (justify left) hide))
  (property "DK_Detail_Page" "/product-detail/en/e-switch/EG1218/EG1903-ND/101726" (at 235.712 38.608 0) (effects (font (size 1.524 1.524)) (justify left) hide))
  (property "Description" "SWITCH SLIDE SPDT 200MA 30V" (at 233.172 38.608 0) (effects (font (size 1.524 1.524)) (justify left) hide))
  (property "Manufacturer" "E-Switch" (at 230.632 38.608 0) (effects (font (size 1.524 1.524)) (justify left) hide))
  (property "Status" "Active" (at 228.092 38.608 0) (effects (font (size 1.524 1.524)) (justify left) hide)) (pin "2") (pin "1") (pin "3"))

 (symbol (lib_id "Amplifier_Operational:LM358") (at 163.068 99.314 0) (unit 1) (in_bom yes) (on_board yes) (dnp no) (fields_autoplaced)
  (property "Reference" "U1" (at 163.068 89.154 0) (effects (font (size 1.27 1.27))))
  (property "Value" "LM358" (at 163.068 91.694 0) (effects (font (size 1.27 1.27))))
  (property "Footprint" "Package_DIP:DIP-8_W7.62mm" (at 163.068 99.314 0) (effects (font (size 1.27 1.27)) hide))
  (property "Datasheet" "http://www.ti.com/lit/ds/symlink/lm2904-n.pdf" (at 163.068 99.314 0) (effects (font (size 1.27 1.27)) hide)) (pin "4") (pin "2") (pin "7") (pin "8") (pin "1") (pin "3") (pin "6") (pin "5"))

 (symbol (lib_id "power:GND") (at 255.778 145.669 0) (unit 1) (in_bom yes) (on_board yes) (dnp no) (fields_autoplaced)
  (property "Reference" "#PWR011" (at 255.778 152.019 0) (effects (font (size 1.27 1.27)) hide))
  (property "Value" "GND" (at 255.778 150.114 0) (effects (font (size 1.27 1.27))))
  (property "Footprint" "" (at 255.778 145.669 0) (effects (font (size 1.27 1.27)) hide))
  (property "Datasheet" "" (at 255.778 145.669 0) (effects (font (size 1.27 1.27)) hide)) (pin "1"))

 (symbol (lib_id "Device:R") (at 117.602 139.7 90) (unit 1) (in_bom yes) (on_board yes) (dnp no) (fields_autoplaced)
  (property "Reference" "R4" (at 117.602 133.35 90) (effects (font (size 1.27 1.27))))
  (property "Value" "47k" (at 117.602 135.89 90) (effects (font (size 1.27 1.27))))
  (property "Footprint" "Resistor_THT:R_Axial_DIN0207_L6.3mm_D2.5mm_P7.62mm_Horizontal" (at 117.602 141.478 90) (effects (font (size 1.27 1.27)) hide))
  (property "Datasheet" "~" (at 117.602 139.7 0) (effects (font (size 1.27 1.27)) hide)) (pin "1") (pin "2"))

 (symbol (lib_id "Device:R") (at 160.274 28.448 90) (unit 1) (in_bom yes) (on_board yes) (dnp no) (fields_autoplaced)
  (property "Reference" "R3" (at 160.274 22.098 90) (effects (font (size 1.27 1.27))))
  (property "Value" "10k" (at 160.274 24.638 90) (effects (font (size 1.27 1.27))))
  (property "Footprint" "Resistor_THT:R_Axial_DIN0207_L6.3mm_D2.5mm_P7.62mm_Horizontal" (at 160.274 30.226 90) (effects (font (size 1.27 1.27)) hide))
  (property "Datasheet" "~" (at 160.274 28.448 0) (effects (font (size 1.27 1.27)) hide)) (pin "1") (pin "2"))

 (symbol (lib_id "power:GND") (at 61.595 152.908 0) (unit 1) (in_bom yes) (on_board yes) (dnp no) (fields_autoplaced)
  (property "Reference" "#PWR07" (at 61.595 159.258 0) (effects (font (size 1.27 1.27)) hide))
  (property "Value" "GND" (at 61.595 157.988 0) (effects (font (size 1.27 1.27))))
  (property "Footprint" "" (at 61.595 152.908 0) (effects (font (size 1.27 1.27)) hide))
  (property "Datasheet" "" (at 61.595 152.908 0) (effects (font (size 1.27 1.27)) hide)) (pin "1"))

 (symbol (lib_id "power:GND") (at 236.347 73.533 0) (unit 1) (in_bom yes) (on_board yes) (dnp no)
  (property "Reference" "#PWR05" (at 236.347 79.883 0) (effects (font (size 1.27 1.27)) hide))
  (property "Value" "GND" (at 236.347 77.978 0) (effects (font (size 1.27 1.27))))
  (property "Footprint" "" (at 236.347 73.533 0) (effects (font (size 1.27 1.27)) hide))
  (property "Datasheet" "" (at 236.347 73.533 0) (effects (font (size 1.27 1.27)) hide)) (pin "1"))

 (symbol (lib_id "power:GND") (at 58.928 53.848 0) (unit 1) (in_bom yes) (on_board yes) (dnp no) (fields_autoplaced)
  (property "Reference" "#PWR08" (at 58.928 60.198 0) (effects (font (size 1.27 1.27)) hide))
  (property "Value" "GND" (at 58.928 58.928 0) (effects (font (size 1.27 1.27))))
  (property "Footprint" "" (at 58.928 53.848 0) (effects (font (size 1.27 1.27)) hide))
  (property "Datasheet" "" (at 58.928 53.848 0) (effects (font (size 1.27 1.27)) hide)) (pin "1"))

 (symbol (lib_id "Device:R") (at 236.347 47.498 180) (unit 1) (in_bom yes) (on_board yes) (dnp no)
  (property "Reference" "R9" (at 231.902 46.228 0) (effects (font (size 1.27 1.27)) (justify left)))
  (property "Value" "470R" (at 233.172 49.403 0) (effects (font (size 1.27 1.27)) (justify left)))
  (property "Footprint" "Resistor_THT:R_Axial_DIN0207_L6.3mm_D2.5mm_P7.62mm_Horizontal" (at 238.125 47.498 90) (effects (font (size 1.27 1.27)) hide))
  (property "Datasheet" "~" (at 236.347 47.498 0) (effects (font (size 1.27 1.27)) hide)) (pin "1") (pin "2"))

 (symbol (lib_id "Device:LED") (at 236.347 60.833 90) (unit 1) (in_bom yes) (on_board yes) (dnp no)
  (property "Reference" "D1" (at 231.902 60.833 90) (effects (font (size 1.27 1.27)) (justify left)))
  (property "Value" "Green" (at 233.172 64.008 90) (effects (font (size 1.27 1.27)) (justify left)))
  (property "Footprint" "LED_THT:LED_D5.0mm" (at 236.347 60.833 0) (effects (font (size 1.27 1.27)) hide))
  (property "Datasheet" "~" (at 236.347 60.833 0) (effects (font (size 1.27 1.27)) hide)) (pin "1") (pin "2"))

 (symbol (lib_id "power:GND") (at 126.492 158.75 0) (unit 1) (in_bom yes) (on_board yes) (dnp no) (fields_autoplaced)
  (property "Reference" "#PWR03" (at 126.492 165.1 0) (effects (font (size 1.27 1.27)) hide))
  (property "Value" "GND" (at 126.492 163.83 0) (effects (font (size 1.27 1.27))))
  (property "Footprint" "" (at 126.492 158.75 0) (effects (font (size 1.27 1.27)) hide))
  (property "Datasheet" "" (at 126.492 158.75 0) (effects (font (size 1.27 1.27)) hide)) (pin "1"))

 (symbol (lib_id "Amplifier_Operational:LM358") (at 241.808 132.334 0) (unit 3) (in_bom yes) (on_board yes) (dnp no) (fields_autoplaced)
  (property "Reference" "U1" (at 240.538 131.064 0) (effects (font (size 1.27 1.27)) (justify left)))
  (property "Value" "LM358" (at 240.538 133.604 0) (effects (font (size 1.27 1.27)) (justify left)))
  (property "Footprint" "Package_DIP:DIP-8_W7.62mm" (at 241.808 132.334 0) (effects (font (size 1.27 1.27)) hide))
  (property "Datasheet" "http://www.ti.com/lit/ds/symlink/lm2904-n.pdf" (at 241.808 132.334 0) (effects (font (size 1.27 1.27)) hide)) (pin "4") (pin "2") (pin "7") (pin "8") (pin "1") (pin "3") (pin "6") (pin "5"))

 (symbol (lib_id "power:GND") (at 239.268 146.304 0) (unit 1) (in_bom yes) (on_board yes) (dnp no) (fields_autoplaced)
  (property "Reference" "#PWR010" (at 239.268 152.654 0) (effects (font (size 1.27 1.27)) hide))
  (property "Value" "GND" (at 239.268 150.749 0) (effects (font (size 1.27 1.27))))
  (property "Footprint" "" (at 239.268 146.304 0) (effects (font (size 1.27 1.27)) hide))
  (property "Datasheet" "" (at 239.268 146.304 0) (effects (font (size 1.27 1.27)) hide)) (pin "1"))

 (symbol (lib_id "power:GND") (at 258.572 73.533 0) (unit 1) (in_bom yes) (on_board yes) (dnp no) (fields_autoplaced)
  (property "Reference" "#PWR09" (at 258.572 79.883 0) (effects (font (size 1.27 1.27)) hide))
  (property "Value" "GND" (at 258.572 77.978 0) (effects (font (size 1.27 1.27))))
  (property "Footprint" "" (at 258.572 73.533 0) (effects (font (size 1.27 1.27)) hide))
  (property "Datasheet" "" (at 258.572 73.533 0) (effects (font (size 1.27 1.27)) hide)) (pin "1"))

 (sheet_instances (path "" (page "1"))))
